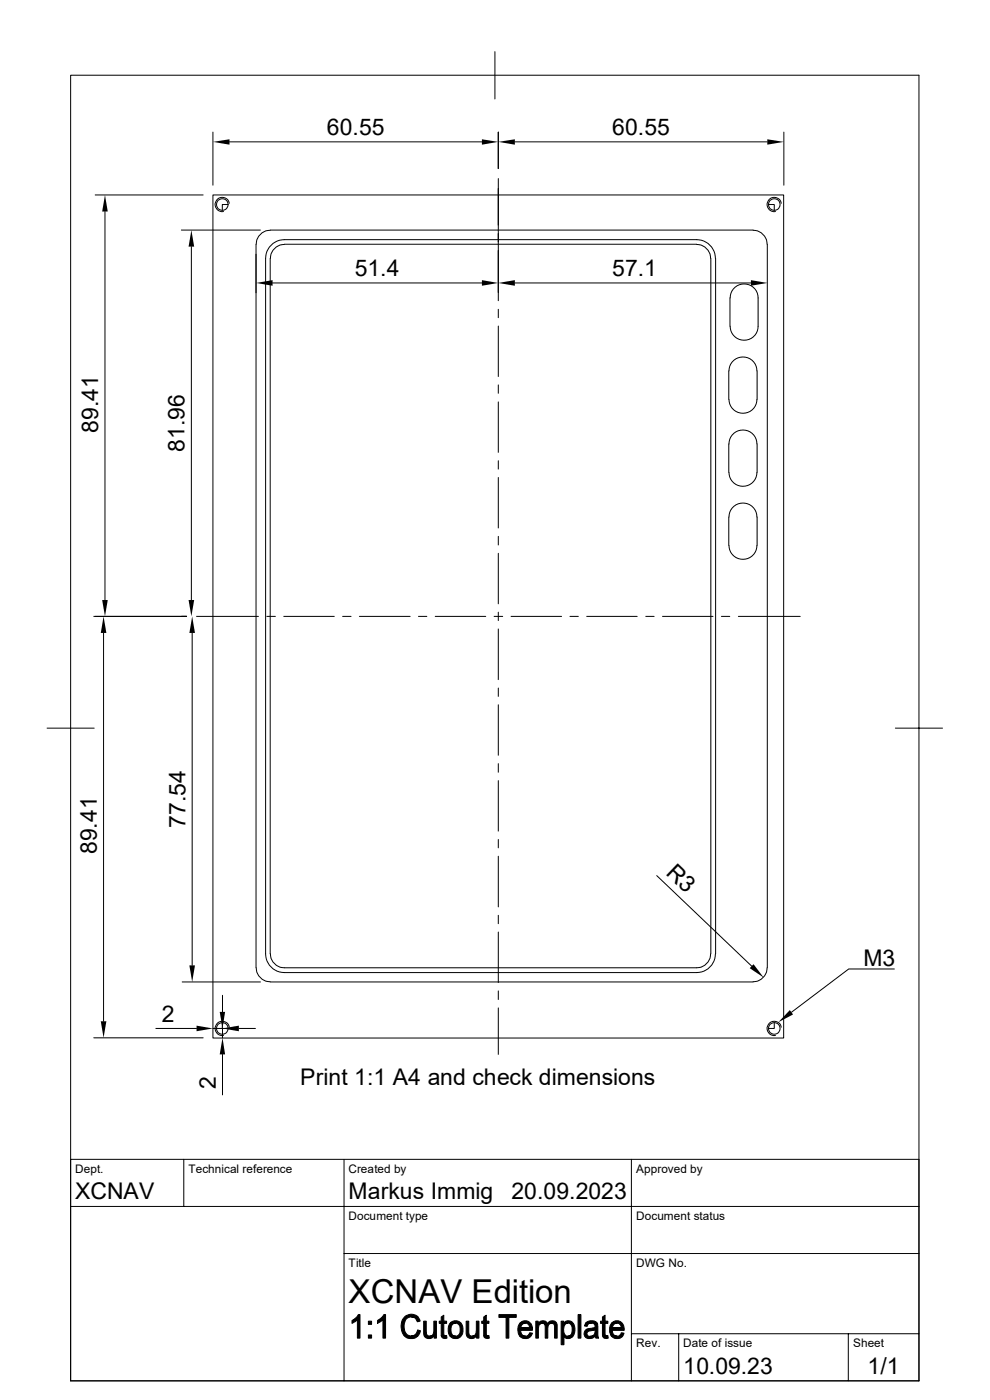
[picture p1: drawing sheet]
<svg xmlns="http://www.w3.org/2000/svg" width="210mm" height="297mm" viewBox="0 0 210 297" stroke-linecap="round" stroke-linejoin="round" font-family="sans-serif">
<g fill="none" stroke="#000" stroke-width=".21">
<path d="M15 16h179.9v276.9h-179.9zM105 11v10M45.2 28v11.3M48.7 30.1h53.5M105.7 28v7.8M105.7 37.9v25.9M109.2 30.1h53.6M166.3 28v11.3M20.2 41.4h22.9M22.3 44.9v82.4M38.5 48.8h16.7M40.6 52.3v75"/>
<path d="M45.2 41.4h121v178.8h-121zM48.4 43.4h-1.2v1.2M48.6 43.1a1.51 1.51 0 0 0-1.7-1.2 1.51 1.51 0 0 0-1.2 1.7 1.51 1.51 0 0 0 1.7 1.3M54.3 51.8v153.5M57.3 48.9a3 3 0 0 0-2.9 2.9M57.3 54.8v147.6M57.3 48.8h102.5M57.5 52l1.3-.9 1.5-.3h87.5a4.1 4.1 0 0 1 4 4v147.6a4 4 0 0 1-4 3.9h-87.5a4 4 0 0 1-4-3.9v-147.6l.3-1.5zM60.3 51.8h87.5M60.3 51.9a3 3 0 0 0-2.9 2.9M147.8 51.9a3 3 0 0 1 2.9 2.9M150.8 54.8v147.6"/>
<path d="M159.8 48.9a3 3 0 0 1 2.9 2.9M162.8 51.8v153.5M163 43.4h1.3v1.2M165.7 43.1a1.51 1.51 0 0 0-1.7-1.2 1.51 1.51 0 0 0-1.2 1.7 1.51 1.51 0 0 0 1.7 1.3M57.8 60h44.4M105.7 65.6v1.8M105.7 69.2v10.7M109.2 60h50.1M154.6 78.7v6M154.6 78.7a2.96 2.96 0 0 1 3-3 2.96 2.96 0 0 1 3 3v6a2.98 2.98 0 0 1-3 3 2.98 2.98 0 0 1-3-3M154.9 63.2v6M154.9 63.2a2.96 2.96 0 0 1 3-3 2.96 2.96 0 0 1 2.9 3v6a2.96 2.96 0 0 1-2.9 3 2.96 2.96 0 0 1-3-3"/>
<path d="M105.7 81.7v1.7M105.7 85.3v10.7M105.7 97.7v1.8M154.6 94.2v6M154.6 94.2a2.98 2.98 0 0 1 3-3 2.98 2.98 0 0 1 3 3v6a2.96 2.96 0 0 1-3 3 2.96 2.96 0 0 1-3-3M105.7 101.3v10.7M105.7 113.8v1.8M105.7 117.4v10.7M154.6 109.7v6M154.6 109.7a2.96 2.96 0 0 1 3-3 2.96 2.96 0 0 1 3 3v6a2.98 2.98 0 0 1-3 3 2.98 2.98 0 0 1-3-3M19.9 130.8h19.7M22 134.3v82.4"/>
<path d="M40.8 134.3v70.5M41.7 130.8h13.1M56.6 130.8h1.8M60.2 130.8h10.7M72.7 130.8h1.8M76.2 130.8h10.8M88.8 130.8h1.8M92.3 130.8h10.7M104.8 130.8h1.8M105.7 129.9v1.8M105.7 133.4v10.8M108.4 130.8h10.7"/>
<path d="M120.9 130.8h1.8M124.5 130.8h10.7M137 130.8h1.8M140.5 130.8h10.8M153 130.8h1.8M156.6 130.8h13.2M10 154.5h10M105.7 146v1.7M105.7 149.5v10.7M189.9 154.5h10M105.7 162v1.8M105.7 165.6v10.7"/>
<path d="M105.7 178.1v1.8M105.7 181.7v10.7M105.7 194.2v1.8M105.7 197.7v10.7M139.3 185.8l20.2 19.2M33.1 218.2h8.6M38.7 208.3h16.5M45.2 218.2h2v2M47.2 217v1.2h1.2M47.2 211.2v3.5M48.6 217.9a1.51 1.51 0 0 0-1.7-1.2 1.51 1.51 0 0 0-1.2 1.7 1.51 1.51 0 0 0 1.7 1.3M50.7 218.2h3.5"/>
<path d="M54.4 205.3a3 3 0 0 0 2.9 3M57.3 208.3h102.5M57.4 202.4a3 3 0 0 0 2.9 2.9h87.5a3 3 0 0 0 2.9-2.9M105.7 210.2v1.8M105.7 213.8v9.9M162.7 205.3a3 3 0 0 1-2.9 3M164.3 217v1.2h-1.3M165.7 217.9a1.51 1.51 0 0 0-1.7-1.2 1.51 1.51 0 0 0-1.2 1.7 1.51 1.51 0 0 0 1.7 1.3M189.7 205.6h-9.7l-12.1 9.2M19.9 220.2h23.2M47.2 223.7v8.6M15 255.9h179.9"/>
<path d="M39 246v9.9M73 246v46.9M133.9 246v46.9M194.9 246h-179.9v46.9M73 265.9h121.9M133.9 283h61M144 283v9.9M180 283v9.9"/>
<circle cx="47.2" cy="43.4" r="1.22"/>
<circle cx="164.3" cy="43.4" r="1.22"/>
<circle cx="47.2" cy="218.2" r="1.22"/>
<circle cx="164.3" cy="218.2" r="1.22"/>
</g>
<g fill="#000" stroke="#000" stroke-width=".21">
<path d="M74.7 280.2l.3-.2h.8l-1.1 .8z" fill-rule="evenodd"/>
<path d="M76 278.9h.4v5h-.6v-3.9h-.8l.7-.6z" fill-rule="evenodd"/>
<path d="M80.2 280.1l.2-.1h.8l-1.1 .8z" fill-rule="evenodd"/>
<path d="M81.4 278.9h.4v5h-.6v-3.9h-.8z" fill-rule="evenodd"/>
<path d="M85.8 279.4a2.04 2.04 0 0 1 2.8 0h-1.3a1.68 1.68 0 0 0-1.6 2.1 1.68 1.68 0 0 0 1.5 1.9l1.4 .1a2.07 2.07 0 0 1-2.3 .3 2.07 2.07 0 0 1-1.2-2 2.72 2.72 0 0 1 .7-2.4z" fill-rule="evenodd"/>
<path d="M87.3 279.4h1.3l.5 .9-.6 .1-.4-.7z" fill-rule="evenodd"/>
<path d="M93.6 279.4l.5-.4v1.3h.6v.5h-.6v2.2l.2 .3 .2 .1h-.9v-2.6h-.4v-.5h.4z" fill-rule="evenodd"/>
<path d="M102.6 279.4l.6-.4v1.3h.5v.5h-.5v2.4l.3 .2h-.9v-2.6h-.4v-.5h.4z" fill-rule="evenodd"/>
<path d="M105.8 278.9h3.7v.6h-1.5v4.4h-.6v-4.4h-1.6z" fill-rule="evenodd"/>
<path d="M127.8 279.4l.6-.4v1.3h.5v.5h-.5v2.2l.1 .3 .2 .1h-.9v-.1v-2.5h-.4v-.5h.4z" fill-rule="evenodd"/>
<path d="M78.1 283.2h.7v.7h-.7z" fill-rule="evenodd"/>
<path d="M78.1 280.3h.7v.7h-.7z" fill-rule="evenodd"/>
<path d="M87.2 283.4a1.36 1.36 0 0 0 1.4-1.2l.6 .1-.5 1.1z" fill-rule="evenodd"/>
<path d="M89.9 280.3h.5l.1 2.8 .6 .4h.9a1.19 1.19 0 0 1-1.5 .4 1.19 1.19 0 0 1-.6-1.4z" fill-rule="evenodd"/>
<path d="M91.1 283.5l1-.1-.1 .1z" fill-rule="evenodd"/>
<path d="M92 280.3h.6v3.6h-.5v-.5l-.5-.1 .3-.4 .1-.5z" fill-rule="evenodd"/>
<path d="M93.6 283.4l1.1-.1 .1 .6h-.8z" fill-rule="evenodd"/>
<path d="M95.4 280.8l1.2-.1a1.3 1.3 0 0 0-.9 1.9l.3 .7 .6 .2h-1.1a2.6 2.6 0 0 1-.1-2.7z" fill-rule="evenodd"/>
<path d="M95.7 280.5a1.67 1.67 0 0 1 1.9 0 1.67 1.67 0 0 1 .6 1.9 1.57 1.57 0 0 1-.9 1.5 1.57 1.57 0 0 1-1.8-.4h1.1a1.22 1.22 0 0 0 1-1.7l-.1-.5-.4-.5-1.6-.1z" fill-rule="evenodd"/>
<path d="M98.9 280.3h.5l.1 2.6a.59 .59 0 0 0 .7 .6h.8a1.19 1.19 0 0 1-1.5 .4 1.19 1.19 0 0 1-.6-1.4z" fill-rule="evenodd"/>
<path d="M100.2 283.5l.9-.1-.1 .1z" fill-rule="evenodd"/>
<path d="M101 280.3h.6v3.6h-.5v-.5l-.5-.1 .4-.6z" fill-rule="evenodd"/>
<path d="M102.6 283.4l1.1-.1 .1 .6h-.5a.58 .58 0 0 1-.7-.5z" fill-rule="evenodd"/>
<path d="M110.3 280.7h1.1l-.4 .1-.4 .4-.1 .5 2.4 .1v.4h-2.5l.3 1 .8 .3h-1.2a2.52 2.52 0 0 1 0-2.8z" fill-rule="evenodd"/>
<path d="M110.3 280.7a1.53 1.53 0 0 1 1.7-.4 1.53 1.53 0 0 1 .9 1.5l-2.4-.1h1.9v-.1l-.2-.5-.4-.3z" fill-rule="evenodd"/>
<path d="M110.3 283.5h1.4l.4-.3 .3-.5 .5 .1a1.58 1.58 0 0 1-2.6 .7z" fill-rule="evenodd"/>
<path d="M113.7 280.3h.5v.5h.5l-.4 .7-.1 2.4h-.5z" fill-rule="evenodd"/>
<path d="M114.3 280.7l.8 .1h-.9z" fill-rule="evenodd"/>
<path d="M114.4 280.5a1.03 1.03 0 0 1 1.7 .3l-1.8-.1z" fill-rule="evenodd"/>
<path d="M115.4 280.8h1.7a.88 .88 0 0 0-.9 1v2.1h-.5v-2.5z" fill-rule="evenodd"/>
<path d="M116.4 280.5a1.06 1.06 0 0 1 1.2-.2 1.06 1.06 0 0 1 .6 1.1v2.5h-.6v-2.3a.65 .65 0 0 0-.5-.8l-.9-.1z" fill-rule="evenodd"/>
<path d="M119 280.3h.6v.5h.5a1.76 1.76 0 0 0 .1 2.7h1.3h-1.9v1.8h-.6z" fill-rule="evenodd"/>
<path d="M119.7 280.6l.8 .1-.9 .1z" fill-rule="evenodd"/>
<path d="M119.9 280.4a1.48 1.48 0 0 1 1.6 .2 1.48 1.48 0 0 1 .5 1.5l-.2 1-.3 .4h-1a1.48 1.48 0 0 0 .8-2.2l-.6-.6-1-.1z" fill-rule="evenodd"/>
<path d="M119.6 283.5h1.9a1.23 1.23 0 0 1-1.9 0z" fill-rule="evenodd"/>
<path d="M122.6 278.9h.6v5h-.6z" fill-rule="evenodd"/>
<path d="M124.2 280.7h1.2a.81 .81 0 0 0-.9 .7l-.5-.1z" fill-rule="evenodd"/>
<path d="M124.2 282.2l.2-.2 1.8 .1-.8 .2a.62 .62 0 0 0-.9 .5 .62 .62 0 0 0 .7 .7h1a1.25 1.25 0 0 1-1.5 .5 1.25 1.25 0 0 1-.7-1.3z" fill-rule="evenodd"/>
<path d="M124.3 280.6a1.54 1.54 0 0 1 2.5 .4v2.4l.2 .5h-.6l-.1-.4h-.7l.5-.4 .1-1-1.8-.1 1.2-.2a.54 .54 0 0 0 .7-.5 .54 .54 0 0 0-.7-.6h-1.4z" fill-rule="evenodd"/>
<path d="M125.2 283.5h1.1z" fill-rule="evenodd"/>
<path d="M127.8 283.4l1.1-.1 .1 .6h-.6a.58 .58 0 0 1-.6-.5z" fill-rule="evenodd"/>
<path d="M129.7 280.8l1.2-.1-.5 .1-.3 .3-.2 .6 2.5 .1v.1v.3h-2.5l.3 .9 .7 .4h-1.1a2.56 2.56 0 0 1-.1-2.7z" fill-rule="evenodd"/>
<path d="M129.8 280.7a1.5 1.5 0 0 1 1.6-.4 1.5 1.5 0 0 1 1 1.5l-2.5-.1h1.9l-.1-.4-.4-.5z" fill-rule="evenodd"/>
<path d="M129.8 283.5h1.4l.5-.5 .1-.3 .6 .1a1.55 1.55 0 0 1-2.6 .7z" fill-rule="evenodd"/>
</g>
<g fill="#000">
<path d="M45.2 30.1l3.5-.6v1.2zM102.2 29.5l3.5 .6-3.5 .6zM105.7 30.1l3.5-.6v1.2zM162.8 29.5l3.5 .6-3.5 .6zM22.3 41.4l.6 3.5h-1.2zM40.6 48.8l.6 3.5h-1.2zM54.3 60l3.5-.6v1.2zM102.2 59.4l3.5 .6-3.5 .6zM105.7 60l3.5-.6v1.2zM159.3 59.4l3.5 .6-3.5 .6zM22 130.8l.6 3.5h-1.2zM21.7 127.3h1.2l-.6 3.5z"/>
<path d="M40 127.3h1.2l-.6 3.5zM40.8 130.8l.6 3.5h-1.2zM21.4 216.7h1.2l-.6 3.5zM40.2 204.8h1.2l-.6 3.5zM41.7 217.6l3.5 .6-3.5 .6zM46.6 214.7h1.2l-.6 3.5zM47.2 218.2l3.5-.6v1.2zM159.9 204.6l2.1 2.8-3-2zM167.6 214.3l.6 .9-3.1 1.7zM47.2 220.2l.6 3.5h-1.2z"/>
</g>
<text font-size="7" x="74" y="276.4">XCNAV Edition</text>
<g font-size="4.9">
<text x="69.3" y="28.7">60.55</text>
<text x="129.9" y="28.7">60.55</text>
<text x="75.3" y="58.5">51.4</text>
<text x="129.9" y="58.5">57.1</text>
<text x="20.8" y="91.9" transform="rotate(-90 20.8 91.9)">89.41</text>
<text x="39.1" y="95.9" transform="rotate(-90 39.1 95.9)">81.96</text>
<text x="39.3" y="175.6" transform="rotate(-90 39.3 175.6)">77.54</text>
<text x="20.5" y="181.2" transform="rotate(-90 20.5 181.2)">89.41</text>
<text x="141.1" y="185.4" transform="rotate(44 141.1 185.4)">R3</text>
<text x="183.2" y="204.8">M3</text>
<text x="34.3" y="216.8">2</text>
<text x="45.8" y="231.1" transform="rotate(-90 45.8 231.1)">2</text>
<text x="63.7" y="230.1">Print 1:1 A4 and check dimensions</text>
<text x="16" y="254.5">XCNAV</text>
<text x="74" y="254.5">Markus Immig</text>
<text x="108.5" y="254.5">20.09.2023</text>
<text x="144.9" y="291.5">10.09.23</text>
<text x="184.1" y="291.6">1/1</text>
</g>
<g font-size="2.5">
<text x="16" y="248.8">Dept.</text>
<text x="40" y="248.8">Technical reference</text>
<text x="74" y="248.8">Created by</text>
<text x="134.9" y="248.8">Approved by</text>
<text x="74" y="258.7">Document type</text>
<text x="135" y="258.7">Document status</text>
<text x="74" y="268.7">Title</text>
<text x="135" y="268.7">DWG No.</text>
<text x="135" y="285.8">Rev.</text>
<text x="145" y="285.8">Date of issue</text>
<text x="181" y="285.8">Sheet</text>
</g>
</svg>
